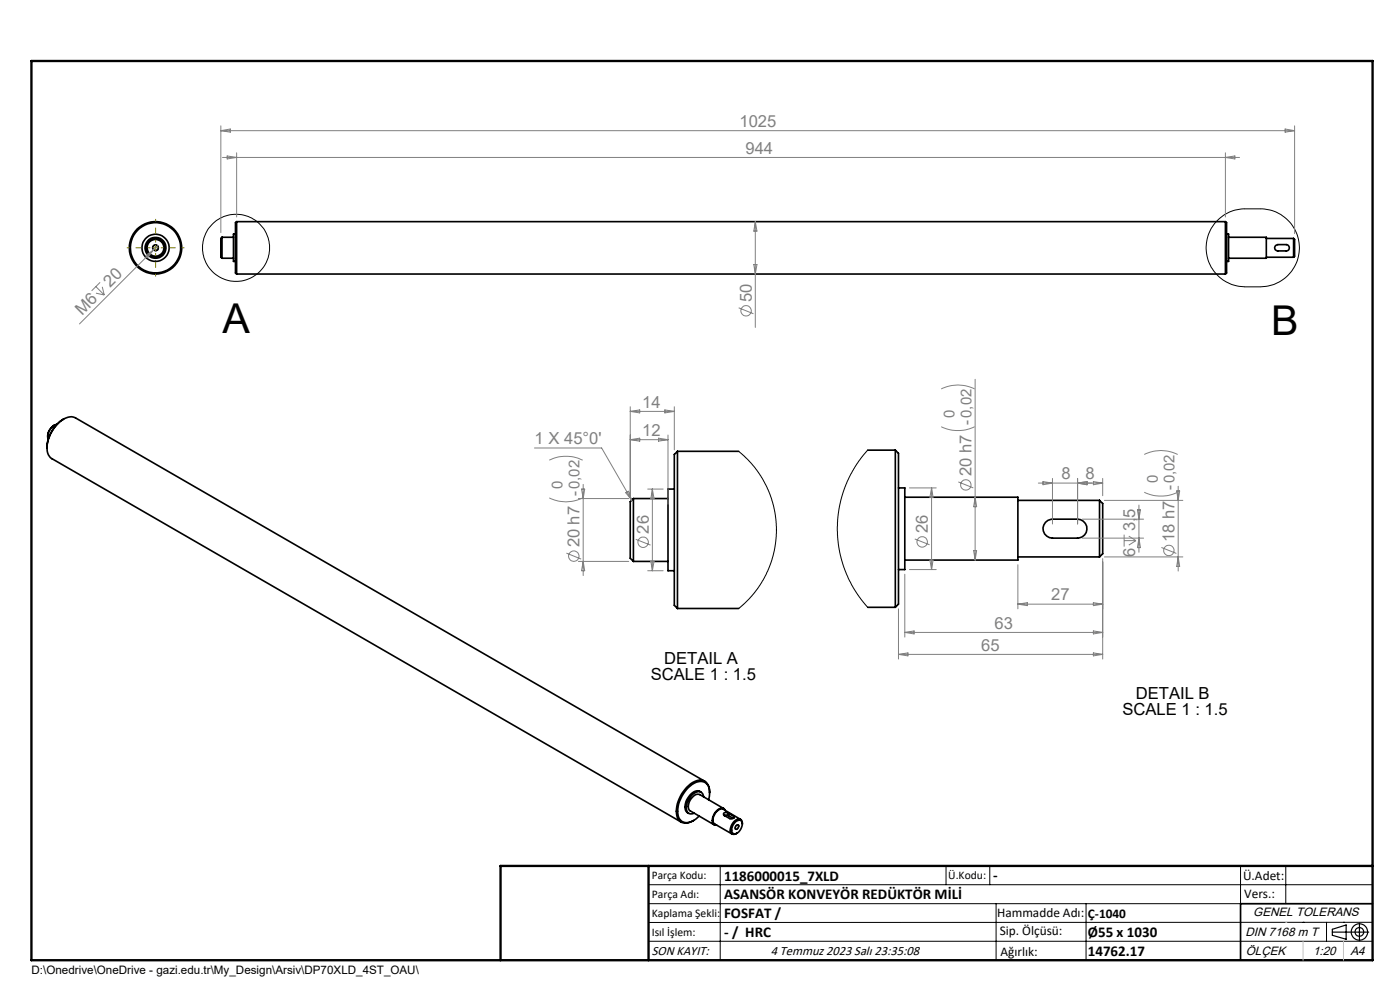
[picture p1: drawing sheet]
<svg xmlns="http://www.w3.org/2000/svg" width="297mm" height="210mm" viewBox="0 0 297 210" stroke-linecap="round" stroke-linejoin="round" font-family="sans-serif">
<g fill="none" stroke="#000" stroke-width=".35">
<path d="M47.1 50.3v4.5M47.1 50.3l-.3 .3v4l.3 .2M47.1 54.8h2.4M47.1 50.3h2.4M50 49.7h-.5v5.7h.5M50.2 47l-.2 .2v10.7l.2 .2M50.2 47v11.1M50.2 58.1h209.8M50.2 47h209.8M260 47v11.1M260 47l.2 .2v10.7l-.2 .2M260.2 49.7h.4v5.7h-.4"/>
<path d="M260.6 50.3h8v4.5h-8M268.6 54.6h5.8M268.6 50.6h5.8M270.6 52.1l.5-.2h1.8a.67 .67 0 0 1 .6 .7 .67 .67 0 0 1-.6 .6h-2l-.5-.5zM274.4 50.6v4M274.4 50.6l.2 .2v3.6l-.2 .2M11.5 90.2a2.81 2.81 0 0 0-1.4 2.4M12.1 90a2.71 2.71 0 0 0-1.9 3.2M13.5 88.9a7.4 7.4 0 0 0-3.5 6.1M143.7 95.7l-.6 .7v32l.6 .7M143.7 95.7v33.4M143.7 95.7h13"/>
<path d="M184.1 95.5h5.8M189.9 95.5v33.3M189.9 95.5a1.88 1.88 0 0 1 .7 2.1v30.6l-.7 .6M134.4 105.8v13.3M134.4 105.8l-.7 .6v12l.7 .7M134.4 119.1h7.3M134.4 105.8h7.3M143.1 103.7h-1.4v17.4h1.4M190.6 103.5h1.3v17.3h-1.3M191.9 105.5h24v13.3h-24M215.9 118.1h17.4M215.9 106.1h17.4"/>
<path d="M221.8 110.8l.5-.4 1-.3h5.3a2.01 2.01 0 0 1 2 2 2.01 2.01 0 0 1-2 2.1h-5.3a2 2 0 0 1-1.9-1.2 2 2 0 0 1 .4-2.2zM233.3 106.1v12M233.3 106.1l.6 .7v10.7l-.6 .6M143.7 129.1h13M184.1 128.8h5.8M148.7 168a1.82 1.82 0 0 0-2.5 .9 2.77 2.77 0 0 0-.5 3.4l.4 .2M149.3 169a1.13 1.13 0 0 0-.8-1 1.13 1.13 0 0 0-1.2 .3 3.5 3.5 0 0 0-1.5 3.9l.6 .4 .8-.1M149.5 165.7l-133.5-77.1a3.2 3.2 0 0 0-3.6 1.2 6.7 6.7 0 0 0-2.1 6.7l.7 .8 133.5 77.1M150.3 169.6a3.1 3.1 0 0 0-.8-3.7 3.2 3.2 0 0 0-3.5 1.2 6.2 6.2 0 0 0-1.9 6.6 2.08 2.08 0 0 0 3.1 .3l1.1-.9M150.5 168.2a2.2 2.2 0 0 0-1-2.5 2.2 2.2 0 0 0-2.6 .3 7.3 7.3 0 0 0-3.2 7.4 2.17 2.17 0 0 0 3.4 .7M153.5 171.5l-5.1-3a1.56 1.56 0 0 0-1.8 .9 1.84 1.84 0 0 0-.2 2.6l5.1 3M153.6 173h.9"/>
<path d="M153.7 173l1.1 .6a.66 .66 0 0 0 1-.4l-.2-.1M153.8 171.9a.93 .93 0 0 0-.8-.5 .93 .93 0 0 0-.8 .4 2.49 2.49 0 0 0-.9 3l.4 .2h.3M154.5 172.5a.56 .56 0 0 0-.6-.2 .56 .56 0 0 0-.4 .6l.2 .1M154.5 172.5l1.1 .6M154.5 173l1 .6M154.5 172.5v.5M155.6 173.1v.5M156 174.3a.82 .82 0 0 1 1.2-.2 .82 .82 0 0 1 .2 1.1 1.57 1.57 0 0 1-2 1.5 1.85 1.85 0 0 1 .6-2.4zM156.2 175.1l.3-.1a.52 .52 0 0 1 .1 .6 .52 .52 0 0 1-.6 .3v-.3zM157.1 173.8l-3.7-2.1a2.19 2.19 0 0 0-2.1 2.5l.3 .6 3.7 2.1M157.5 174.8a.85 .85 0 0 0-.4-1 .85 .85 0 0 0-1.1 .2 2.34 2.34 0 0 0-.8 2.8l.6 .2 .6-.3M291.2 191.7h-28v12"/>
<circle cx="33" cy="52.6" r=".58"/>
<circle cx="33" cy="52.6" r="2"/>
<circle cx="33" cy="52.6" r="1.78"/>
<circle cx="33" cy="52.6" r="2.89"/>
<circle cx="33" cy="52.6" r="5.3"/>
<circle cx="33" cy="52.6" r="5.6"/>
<circle cx="33" cy="52.6" r="2.22"/>
</g>
<g fill="none" stroke="#000" stroke-width=".21">
<path d="M32.3 52.7a.68 .68 0 0 1 .7-.8 .68 .68 0 0 1 .7 .8 .68 .68 0 0 1-.9 .5M258 47.1a8.2 8.2 0 0 1 6.1-2.8h3.3a8.3 8.3 0 0 1 8.3 8.3 8.3 8.3 0 0 1-8.3 8.2h-3.3a8.3 8.3 0 0 1-7.5-4.8 8.3 8.3 0 0 1 1.4-8.9zM156.7 95.7l1.1 1 2.1 2.2 1.5 2.1 1 1.8 .9 1.9 .8 2.5 .4 2.1 .2 2.3v2.3l-.4 2.8-.5 2.1-.9 2.2-1 2.1-1.7 2.5-2.5 2.7-1 .8M184.1 95.5l-1.5 1.8-1.2 1.8-2.2 4.2-1.2 4.3-.4 4.1 .1 2.3 .3 2.5 .5 2.3 .8 2.3 2 4 1.3 2 1.5 1.7M156.2 175l.3-.1a.55 .55 0 0 1 .3 .6 .55 .55 0 0 1-.4 .4l-.3 .1-.2-.3zM137.6 187.7h153.6M137.6 191.7h153.6M137.6 199.7h153.6M152.8 183.7v20M200.7 183.7v4M210 183.7v4M211.3 191.7v12"/>
<path d="M230.4 191.7v12M263.2 183.7v20M272.8 183.7v8M276.4 195.6h.1M281.4 195.6v4.1M285 195.6h.1M291.2 195.6l-153.6 .1"/>
<circle cx="50.1" cy="52.6" r="7.1"/>
</g>
<g fill="none" stroke="#808080" stroke-width=".21">
<path d="M46.8 26.7v22.6M46.8 27.7h227.8M46.8 27.7l2.1-.3v.6zM47.2 33.4h215.8M48.2 33.1l2 .3-2 .3zM50.2 32.4v13.6M260 32.4v13.6M260 33.4l2-.3v.6zM272.6 27.4l2 .3-2 .3zM274.6 26.7v22.9M21.2 59.9l-1.8 1.8M30.9 54.2l1.6-1.2-1.2 1.7z"/>
<path d="M33.5 52.1l-16.6 16.6M159.9 56.1h.7l-.4 2zM160.2 47v22.5M160.2 47l.4 2h-.7zM20.3 60.8l1.8 1.8M20.4 62.2l1.7 .4M21.7 60.8l.4 1.8M156.7 65.3l3.1 1.3M113.4 95h14.2l6.4 11.1M116.5 97.6a8.2 8.2 0 0 1 7.1 0M133.7 86.3v19.1M133.7 93.3h8"/>
<path d="M133.7 93.3l2-.4v.7zM133.7 87.3l2-.3v.6zM133.7 87.3h9.4M139.7 92.9l2 .4-2 .3zM141 87l2.1 .3-2.1 .3zM141.7 92.3v14.7M143.1 86.3v9.1M199.7 90.5a8.2 8.2 0 0 0 7.1 0M199.7 82.5a7.8 7.8 0 0 1 7.1 0M206.9 80.5v38.3M242.7 96.4a7.8 7.8 0 0 1 7.1 0M116.5 105.6a7.8 7.8 0 0 0 7.1 0"/>
<path d="M120.2 117.3l3.1 1.3M122.7 119.1h10.7M122.7 105.8h10.7M123.4 103.7h.6l-.3 2.1zM123.7 119.1l.3 2h-.6zM123.7 102.8v19.3M132.8 104.5l.5-.3 .7 1.9zM134.9 114.4l3.1 1.2M137.4 103.7h3.3M138.1 119.1h.6l-.3 2zM138.4 103.7v17.4M138.4 103.7l.3 2.1h-.6z"/>
<path d="M192.9 103.5h5.7M194.1 114.3l3.1 1.3M197.3 118.8h.6l-.3 2zM197.6 103.5v17.3M197.6 103.5l.3 2h-.6zM203.3 102.2l3.2 1.3M206.6 116.8h.6l-.3 2zM206.9 105.5l.3 2h-.6zM215.9 119.8v9.3M220.3 102.5h13.6M221.3 102.2l2 .3-2 .3zM223.3 101.5v9.7"/>
<path d="M228.6 101.5v9.7M228.6 102.5l2-.3v.6zM229.6 110.1h13M229.6 114.2h13M232 102.2l1.9 .3-1.9 .3zM233.9 101.5v3.7M233.9 118.5v21.3M234.3 106.1h16.6M234.3 118.1h16.6M238.5 113.4v2.5M238.5 114.7h2.5M239.5 113.7l1.5 1"/>
<path d="M241 114.7l-1.5 .9M241.3 108.2h.6l-.3 1.9zM241.6 107.1v10M241.6 114.2l.3 2h-.6zM242.7 104.4a8.2 8.2 0 0 0 7.1 0M246.4 116.1l3.2 1.3M249.6 104.1h.7l-.4 2zM249.9 103.1v18M249.9 118.1l.4 2h-.7zM137.4 121.1h3.3M190.6 129.1v10.7M190.6 138.8h43.3"/>
<path d="M190.6 138.8l2-.3v.6zM191.9 121.8v13.3M191.9 134.2h42M191.9 134.2l2-.4v.7zM192.9 120.8h5.7M215.9 128.2h18M215.9 128.2l2-.4v.7zM232 127.8l1.9 .4-1.9 .3zM232 133.8l1.9 .4-1.9 .3zM232 138.5l1.9 .3-1.9 .3z"/>
<circle cx="158.3" cy="65.9" r="1.09"/>
<circle cx="121.7" cy="118" r="1.1"/>
<circle cx="136.4" cy="115" r="1.11"/>
<circle cx="195.6" cy="114.9" r="1.11"/>
<circle cx="204.9" cy="102.9" r="1.1"/>
<circle cx="248" cy="116.8" r="1.09"/>
</g>
<g fill="none" stroke="#000" stroke-width=".25">
<path d="M282.6 197.7h7.8M282.6 197.1l3-.9v3l-3-.8zM288.4 195.8v3.8M106.2 203.7h185"/>
<circle cx="288.4" cy="197.7" r="1.74"/>
<circle cx="288.4" cy="197.7" r=".93"/>
</g>
<path d="M31.9 52.6h-5M33 51.4v-5M33 53.7v5M34.1 52.6h5" fill="none" stroke="#808000" stroke-width=".21" stroke-dasharray="15.2 1.3 1.3 1.3" stroke-dashoffset="14.6" stroke-linecap="butt"/>
<path d="M32.4 52.6h1.1M33 52v1.1" fill="none" stroke="#808000" stroke-width=".21"/>
<path d="M6.7 12.9h284.5v190.8h-284.5zM137.6 183.7v20M291.2 183.7h-185v20" fill="none" stroke="#000" stroke-width=".5"/>
<path d="M276.4 199.7v4M285 199.7v4" fill="none" stroke="#c0c0c0" stroke-width=".21"/>
<path d="M272.8 195.6h.1" fill="none" stroke="#c0c0c0" stroke-width=".25"/>
<g font-size="8.7">
<text x="47.2" y="70.6">A</text>
<text x="269.6" y="71">B</text>
</g>
<g font-size="3.5" fill="#808080">
<text x="156.9" y="26.9">1025</text>
<text x="158.1" y="32.6">944</text>
<text x="23.4" y="61.1" transform="rotate(-45 23.4 61.1)">20</text>
<text x="159.5" y="64.1" transform="rotate(-90 159.5 64.1)">50</text>
<text x="17.5" y="67" transform="rotate(-45 17.5 67)">M6</text>
<text x="136.3" y="86.5">14</text>
<text x="113.4" y="94.2">1 X 45°0'</text>
<text x="136.3" y="92.5">12</text>
<text x="206.1" y="101" transform="rotate(-90 206.1 101)">20 h7 -0,02</text>
<text x="225.2" y="101.7">8</text>
<text x="230.3" y="101.7">8</text>
<text x="137.6" y="113.2" transform="rotate(-90 137.6 113.2)">26</text>
<text x="196.8" y="113.1" transform="rotate(-90 196.8 113.1)">26</text>
<text x="240.8" y="112.7" transform="rotate(-90 240.8 112.7)">3,5</text>
<text x="122.9" y="116.1" transform="rotate(-90 122.9 116.1)">20 h7</text>
<text x="240.8" y="118.2" transform="rotate(-90 240.8 118.2)">6</text>
<text x="249.2" y="114.9" transform="rotate(-90 249.2 114.9)">18 h7</text>
<text x="223" y="127.3">27</text>
<text x="211" y="133.3">63</text>
<text x="208.2" y="138">65</text>
</g>
<g font-size="3.5">
<text x="140.9" y="140.8">DETAIL A</text>
<text x="138.1" y="144.3">SCALE 1 : 1.5</text>
<text x="240.9" y="148.2">DETAIL B</text>
<text x="238.1" y="151.7">SCALE 1 : 1.5</text>
</g>
<g font-size="3.2" fill="#808080">
<text x="202.5" y="88.6" transform="rotate(-90 202.5 88.6)">0</text>
<text x="119.4" y="103.7" transform="rotate(-90 119.4 103.7)">0</text>
<text x="122.9" y="105.2" transform="rotate(-90 122.9 105.2)">-0,02</text>
<text x="245.6" y="102.5" transform="rotate(-90 245.6 102.5)">0</text>
<text x="249.1" y="104" transform="rotate(-90 249.1 104)">-0,02</text>
</g>
<g font-size="3.2">
<text x="153.6" y="186.8">1186000015_7XLD</text>
<text x="153.6" y="190.8">ASANSÖR KONVEYÖR REDÜKTÖR MİLİ</text>
<text x="210.7" y="186.6">-</text>
<text x="153.6" y="194.8">FOSFAT /</text>
<text x="153.6" y="198.8">- / HRC</text>
<text x="230.8" y="198.7">Ø55 x 1030</text>
<text x="230.8" y="202.8">14762.17</text>
</g>
<g font-size="2.8">
<text x="263.7" y="186.7">Ü.Adet:</text>
<text x="263.9" y="190.5">Vers.:</text>
<text x="211.5" y="194.5">Hammadde Adı:</text>
<text x="230.8" y="194.7">Ç-1040</text>
<text x="138.3" y="202.6">SON KAYIT:</text>
<text x="163.5" y="202.6">4 Temmuz 2023 Salı 23:35:08</text>
<text x="212.1" y="198.4">Sip. Ölçüsü:</text>
<text x="212.2" y="202.7">Ağırlık:</text>
</g>
<g font-size="2.6">
<text x="265.9" y="194.4">GENEL TOLERANS</text>
<text x="264.2" y="198.5">DIN 7168 m T</text>
<text x="264.3" y="202.6">ÖLÇEK</text>
<text x="278.5" y="202.6">1:20</text>
<text x="286.5" y="202.6">A4</text>
</g>
<g font-size="2.5">
<text x="138.3" y="186.4">Parça Kodu:</text>
<text x="138.3" y="190.5">Parça Adı:</text>
<text x="201.2" y="186.5">Ü.Kodu:</text>
<text x="138.3" y="194.5">Kaplama Şekli:</text>
<text x="138.3" y="198.6">Isıl İşlem:</text>
<text x="6.7" y="206.7">D:\Onedrive\OneDrive - gazi.edu.tr\My_Design\Arsiv\DP70XLD_4ST_OAU\</text>
</g>
</svg>
